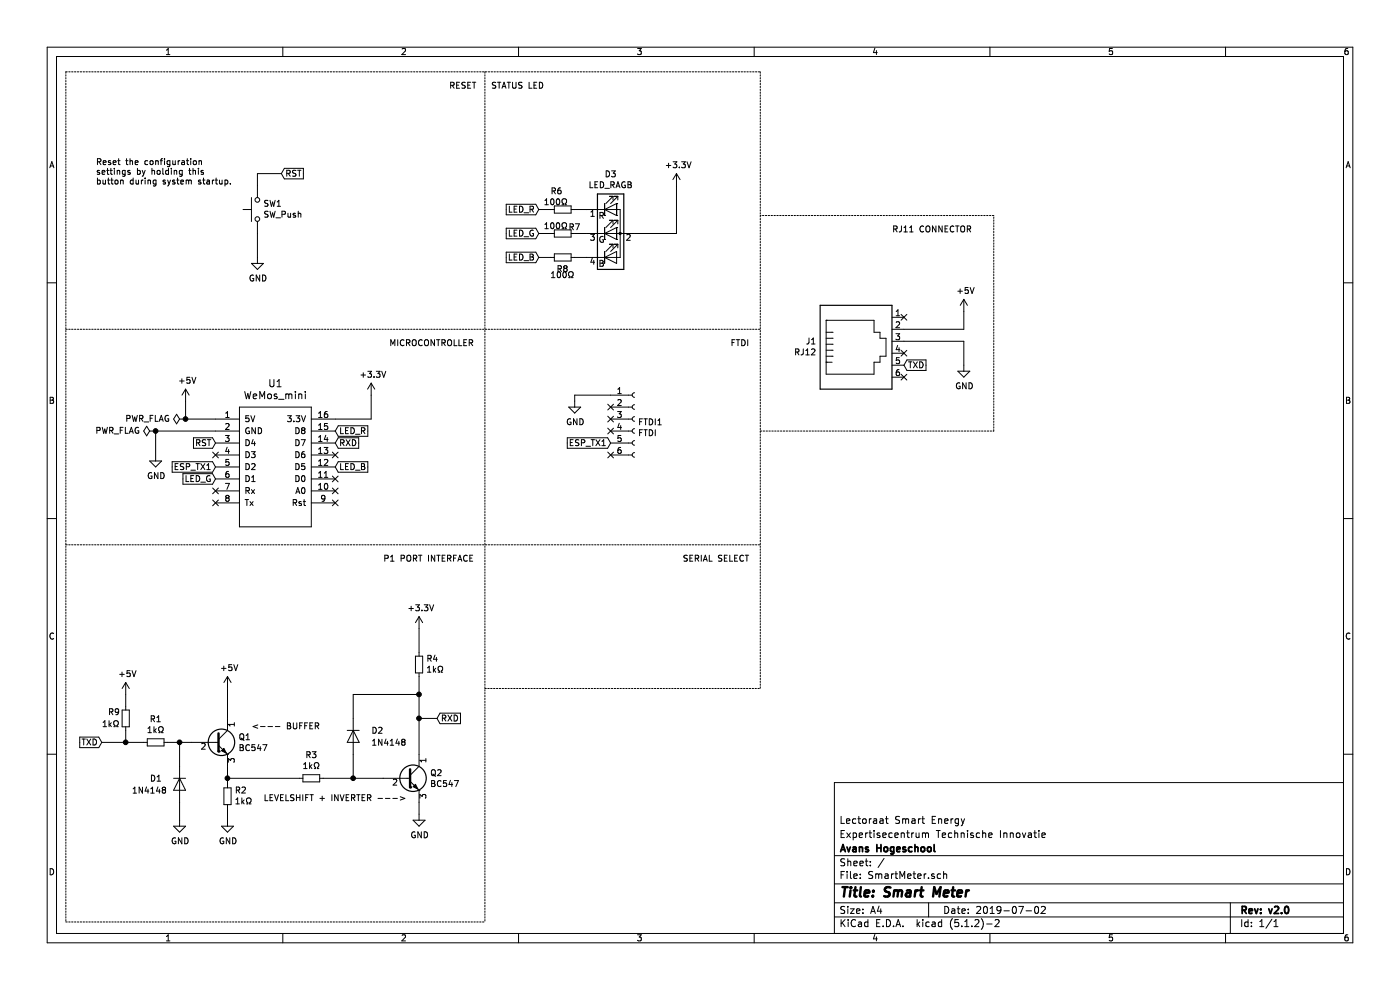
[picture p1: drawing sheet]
EESchema Schematic File Version 4
LIBS:SmartMeter-cache
EELAYER 26 0
EELAYER END
$Descr A4 11693 8268
encoding utf-8
Sheet 1 1
Title "Smart Meter"
Date "2019-07-02"
Rev "v2.0"
Comp "Avans Hogeschool"
Comment1 "Expertisecentrum Technische Innovatie"
Comment2 "Lectoraat Smart Energy"
Comment3 ""
Comment4 ""
$EndDescr
$Comp
L wemos_mini:WeMos_mini U1
U 1 1
P 2300 3850
F 0 "U1" H 2300 4500 60  0000 C CNN
F 1 "WeMos_mini" H 2300 4400 60  0000 C CNN
F 2 "WEMOS_D1_V3:D1-MINI" H 2850 3150 60  0001 C CNN
F 3 "" H 2300 4381 60  0000 C CNN
	1    2300 3850
	1    0    0    -1  
$EndComp
$Comp
L Connector:RJ12 J1
U 1 1
P 7150 2850
F 0 "J1" H 6820 2854 50  0000 R CNN
F 1 "RJ12" H 6820 2945 50  0000 R CNN
F 2 "Connector_RJ:RJ12_Amphenol_54601" V 7150 2875 50  0001 C CNN
F 3 "~" V 7150 2875 50  0001 C CNN
	1    7150 2850
	1    0    0    1   
$EndComp
NoConn ~ 7550 2650
$Comp
L power:GND #PWR04
U 1 1
P 8050 3050
F 0 "#PWR04" H 8050 2800 50  0001 C CNN
F 1 "GND" H 8055 2877 50  0000 C CNN
F 2 "" H 8050 3050 50  0001 C CNN
F 3 "" H 8050 3050 50  0001 C CNN
	1    8050 3050
	1    0    0    -1  
$EndComp
Wire Wire Line
	7550 2850 8050 2850
Wire Wire Line
	8050 2850 8050 3050
$Comp
L power:+5V #PWR03
U 1 1
P 8050 2600
F 0 "#PWR03" H 8050 2450 50  0001 C CNN
F 1 "+5V" H 8065 2773 50  0000 C CNN
F 2 "" H 8050 2600 50  0001 C CNN
F 3 "" H 8050 2600 50  0001 C CNN
	1    8050 2600
	1    0    0    -1  
$EndComp
Wire Wire Line
	7550 2750 8050 2750
Wire Wire Line
	8050 2750 8050 2600
Text GLabel 7550 3050 2    50   Input ~ 0
TXD
NoConn ~ 7550 2950
NoConn ~ 7550 3150
$Comp
L power:+5V #PWR07
U 1 1
P 1550 3350
F 0 "#PWR07" H 1550 3200 50  0001 C CNN
F 1 "+5V" H 1565 3523 50  0000 C CNN
F 2 "" H 1550 3350 50  0001 C CNN
F 3 "" H 1550 3350 50  0001 C CNN
	1    1550 3350
	1    0    0    -1  
$EndComp
Wire Wire Line
	1800 3500 1550 3500
Wire Wire Line
	1550 3500 1550 3350
$Comp
L power:+3.3V #PWR010
U 1 1
P 3100 3300
F 0 "#PWR010" H 3100 3150 50  0001 C CNN
F 1 "+3.3V" H 3115 3473 50  0000 C CNN
F 2 "" H 3100 3300 50  0001 C CNN
F 3 "" H 3100 3300 50  0001 C CNN
	1    3100 3300
	1    0    0    -1  
$EndComp
Wire Wire Line
	2800 3500 3100 3500
Wire Wire Line
	3100 3500 3100 3300
$Comp
L Transistor_BJT:BC547 Q1
U 1 1
P 1800 6200
F 0 "Q1" H 1991 6246 50  0000 L CNN
F 1 "BC547" H 1991 6155 50  0000 L CNN
F 2 "Package_TO_SOT_THT:TO-92_Wide" H 2000 6125 50  0001 L CIN
F 3 "http://www.fairchildsemi.com/ds/BC/BC547.pdf" H 1800 6200 50  0001 L CNN
	1    1800 6200
	1    0    0    -1  
$EndComp
Text GLabel 850  6200 0    50   Input ~ 0
TXD
$Comp
L power:+5V #PWR01
U 1 1
P 1050 5800
F 0 "#PWR01" H 1050 5650 50  0001 C CNN
F 1 "+5V" H 1065 5973 50  0000 C CNN
F 2 "" H 1050 5800 50  0001 C CNN
F 3 "" H 1050 5800 50  0001 C CNN
	1    1050 5800
	1    0    0    -1  
$EndComp
$Comp
L Device:R_Small R1
U 1 1
P 1300 6200
F 0 "R1" V 1104 6200 50  0000 C CNN
F 1 "1kΩ" V 1195 6200 50  0000 C CNN
F 2 "Resistor_THT:R_Axial_DIN0309_L9.0mm_D3.2mm_P12.70mm_Horizontal" H 1300 6200 50  0001 C CNN
F 3 "~" H 1300 6200 50  0001 C CNN
	1    1300 6200
	0    1    1    0   
$EndComp
Wire Wire Line
	1400 6200 1500 6200
$Comp
L Diode:1N4148 D1
U 1 1
P 1500 6550
F 0 "D1" V 1450 6300 50  0000 L CNN
F 1 "1N4148" V 1550 6150 50  0000 L CNN
F 2 "Diode_THT:D_DO-35_SOD27_P7.62mm_Horizontal" H 1500 6375 50  0001 C CNN
F 3 "http://www.nxp.com/documents/data_sheet/1N4148_1N4448.pdf" H 1500 6550 50  0001 C CNN
	1    1500 6550
	0    1    1    0   
$EndComp
Wire Wire Line
	1500 6200 1500 6400
Connection ~ 1500 6200
Wire Wire Line
	1500 6200 1600 6200
$Comp
L power:GND #PWR02
U 1 1
P 1500 6850
F 0 "#PWR02" H 1500 6600 50  0001 C CNN
F 1 "GND" H 1505 6677 50  0000 C CNN
F 2 "" H 1500 6850 50  0001 C CNN
F 3 "" H 1500 6850 50  0001 C CNN
	1    1500 6850
	1    0    0    -1  
$EndComp
Wire Wire Line
	1500 6700 1500 6850
$Comp
L Device:R_Small R2
U 1 1
P 1900 6650
F 0 "R2" H 1841 6604 50  0000 R CNN
F 1 "1kΩ" H 1841 6695 50  0000 R CNN
F 2 "Resistor_THT:R_Axial_DIN0309_L9.0mm_D3.2mm_P12.70mm_Horizontal" H 1900 6650 50  0001 C CNN
F 3 "~" H 1900 6650 50  0001 C CNN
	1    1900 6650
	-1   0    0    1   
$EndComp
Wire Wire Line
	1900 6400 1900 6500
$Comp
L power:GND #PWR06
U 1 1
P 1900 6850
F 0 "#PWR06" H 1900 6600 50  0001 C CNN
F 1 "GND" H 1905 6677 50  0000 C CNN
F 2 "" H 1900 6850 50  0001 C CNN
F 3 "" H 1900 6850 50  0001 C CNN
	1    1900 6850
	1    0    0    -1  
$EndComp
Wire Wire Line
	1900 6750 1900 6850
$Comp
L Device:R_Small R3
U 1 1
P 2600 6500
F 0 "R3" V 2404 6500 50  0000 C CNN
F 1 "1kΩ" V 2495 6500 50  0000 C CNN
F 2 "Resistor_THT:R_Axial_DIN0309_L9.0mm_D3.2mm_P12.70mm_Horizontal" H 2600 6500 50  0001 C CNN
F 3 "~" H 2600 6500 50  0001 C CNN
	1    2600 6500
	0    1    1    0   
$EndComp
Wire Wire Line
	1900 6500 2500 6500
Connection ~ 1900 6500
Wire Wire Line
	1900 6500 1900 6550
$Comp
L Diode:1N4148 D2
U 1 1
P 2950 6150
F 0 "D2" V 2900 6300 50  0000 L CNN
F 1 "1N4148" V 3000 6300 50  0000 L CNN
F 2 "Diode_THT:D_DO-35_SOD27_P7.62mm_Horizontal" H 2950 5975 50  0001 C CNN
F 3 "http://www.nxp.com/documents/data_sheet/1N4148_1N4448.pdf" H 2950 6150 50  0001 C CNN
	1    2950 6150
	0    1    1    0   
$EndComp
$Comp
L Transistor_BJT:BC547 Q2
U 1 1
P 3400 6500
F 0 "Q2" H 3591 6546 50  0000 L CNN
F 1 "BC547" H 3591 6455 50  0000 L CNN
F 2 "Package_TO_SOT_THT:TO-92_Wide" H 3600 6425 50  0001 L CIN
F 3 "http://www.fairchildsemi.com/ds/BC/BC547.pdf" H 3400 6500 50  0001 L CNN
	1    3400 6500
	1    0    0    -1  
$EndComp
Wire Wire Line
	2700 6500 2950 6500
Wire Wire Line
	2950 6300 2950 6500
Connection ~ 2950 6500
Wire Wire Line
	2950 6500 3200 6500
$Comp
L power:+3.3V #PWR08
U 1 1
P 3500 5250
F 0 "#PWR08" H 3500 5100 50  0001 C CNN
F 1 "+3.3V" H 3515 5423 50  0000 C CNN
F 2 "" H 3500 5250 50  0001 C CNN
F 3 "" H 3500 5250 50  0001 C CNN
	1    3500 5250
	1    0    0    -1  
$EndComp
$Comp
L power:GND #PWR09
U 1 1
P 3500 6800
F 0 "#PWR09" H 3500 6550 50  0001 C CNN
F 1 "GND" H 3505 6627 50  0000 C CNN
F 2 "" H 3500 6800 50  0001 C CNN
F 3 "" H 3500 6800 50  0001 C CNN
	1    3500 6800
	1    0    0    -1  
$EndComp
Wire Wire Line
	3500 6700 3500 6800
Wire Wire Line
	2950 6000 2950 5800
Wire Wire Line
	2950 5800 3500 5800
Wire Wire Line
	3500 5800 3500 6000
$Comp
L Device:R_Small R4
U 1 1
P 3500 5550
F 0 "R4" H 3441 5504 50  0000 R CNN
F 1 "1kΩ" H 3441 5595 50  0000 R CNN
F 2 "Resistor_THT:R_Axial_DIN0309_L9.0mm_D3.2mm_P12.70mm_Horizontal" H 3500 5550 50  0001 C CNN
F 3 "~" H 3500 5550 50  0001 C CNN
	1    3500 5550
	-1   0    0    1   
$EndComp
Wire Wire Line
	3500 5250 3500 5450
Wire Wire Line
	3500 5650 3500 5800
Connection ~ 3500 5800
Text GLabel 3650 6000 2    50   Input ~ 0
RXD
Wire Wire Line
	3500 6000 3650 6000
Connection ~ 3500 6000
Wire Wire Line
	3500 6000 3500 6300
Text GLabel 2800 3700 2    50   Input ~ 0
RXD
$Comp
L Switch:SW_Push SW1
U 1 1
P 2150 1750
F 0 "SW1" V 2196 1702 50  0000 R CNN
F 1 "SW_Push" V 2105 1702 50  0000 R CNN
F 2 "Button_Switch_THT:SW_PUSH_6mm" H 2150 1950 50  0001 C CNN
F 3 "" H 2150 1950 50  0001 C CNN
	1    2150 1750
	0    -1   -1   0   
$EndComp
$Comp
L power:GND #PWR012
U 1 1
P 2150 2150
F 0 "#PWR012" H 2150 1900 50  0001 C CNN
F 1 "GND" H 2155 1977 50  0000 C CNN
F 2 "" H 2150 2150 50  0001 C CNN
F 3 "" H 2150 2150 50  0001 C CNN
	1    2150 2150
	1    0    0    -1  
$EndComp
Wire Wire Line
	2150 1950 2150 2150
$Comp
L power:+5V #PWR05
U 1 1
P 1900 5750
F 0 "#PWR05" H 1900 5600 50  0001 C CNN
F 1 "+5V" H 1915 5923 50  0000 C CNN
F 2 "" H 1900 5750 50  0001 C CNN
F 3 "" H 1900 5750 50  0001 C CNN
	1    1900 5750
	1    0    0    -1  
$EndComp
Wire Wire Line
	1900 5750 1900 6000
Text GLabel 2350 1450 2    50   Input ~ 0
RST
Wire Wire Line
	2150 1450 2350 1450
Wire Wire Line
	2150 1450 2150 1550
$Comp
L power:GND #PWR0101
U 1 1
P 1300 3800
F 0 "#PWR0101" H 1300 3550 50  0001 C CNN
F 1 "GND" H 1305 3627 50  0000 C CNN
F 2 "" H 1300 3800 50  0001 C CNN
F 3 "" H 1300 3800 50  0001 C CNN
	1    1300 3800
	1    0    0    -1  
$EndComp
Wire Wire Line
	1800 3600 1300 3600
Wire Wire Line
	1300 3600 1300 3800
NoConn ~ 1800 4100
NoConn ~ 1800 4200
NoConn ~ 2800 4200
NoConn ~ 2800 4100
NoConn ~ 2800 4000
$Comp
L power:PWR_FLAG #FLG0101
U 1 1
P 1300 3600
F 0 "#FLG0101" H 1300 3675 50  0001 C CNN
F 1 "PWR_FLAG" V 1300 3728 50  0000 L CNN
F 2 "" H 1300 3600 50  0001 C CNN
F 3 "~" H 1300 3600 50  0001 C CNN
	1    1300 3600
	0    -1   -1   0   
$EndComp
Connection ~ 1300 3600
$Comp
L power:PWR_FLAG #FLG0102
U 1 1
P 1550 3500
F 0 "#FLG0102" H 1550 3575 50  0001 C CNN
F 1 "PWR_FLAG" V 1550 3628 50  0000 L CNN
F 2 "" H 1550 3500 50  0001 C CNN
F 3 "~" H 1550 3500 50  0001 C CNN
	1    1550 3500
	0    -1   -1   0   
$EndComp
Connection ~ 1550 3500
Wire Notes Line
	550  7700 4050 7700
Text Notes 3200 4700 0    50   ~ 0
P1 PORT INTERFACE
Wire Notes Line
	4050 600  4050 7700
Wire Notes Line
	550  600  550  7700
Text Notes 3250 2900 0    50   ~ 0
MICROCONTROLLER
Wire Wire Line
	850  6200 1050 6200
$Comp
L Device:R_Small R9
U 1 1
P 1050 6000
F 0 "R9" H 1200 5950 50  0000 R CNN
F 1 "1kΩ" H 1250 6050 50  0000 R CNN
F 2 "Resistor_THT:R_Axial_DIN0309_L9.0mm_D3.2mm_P12.70mm_Horizontal" H 1050 6000 50  0001 C CNN
F 3 "~" H 1050 6000 50  0001 C CNN
	1    1050 6000
	-1   0    0    1   
$EndComp
Wire Wire Line
	1050 5800 1050 5900
Wire Wire Line
	1050 6100 1050 6200
Connection ~ 1050 6200
Wire Wire Line
	1050 6200 1200 6200
Text Notes 3750 750  0    50   ~ 0
RESET
Text Notes 800  1550 0    50   ~ 0
Reset the configuration\nsettings by holding this\nbutton during system startup.
Text Notes 2100 6100 0    50   ~ 0
<--- BUFFER
Text Notes 2650 6700 0    50   ~ 0
INVERTER --->
Text Notes 4100 750  0    50   ~ 0
STATUS LED
$Comp
L Device:LED_RAGB D3
U 1 1
P 5100 1950
F 0 "D3" H 5100 2447 50  0000 C CNN
F 1 "LED_RAGB" H 5100 2356 50  0000 C CNN
F 2 "LED_THT:LED_D5.0mm-4_RGB_Wide_Pins" H 5100 1900 50  0001 C CNN
F 3 "~" H 5100 1900 50  0001 C CNN
	1    5100 1950
	1    0    0    -1  
$EndComp
Wire Wire Line
	5300 1950 5650 1950
$Comp
L power:+3.3V #PWR015
U 1 1
P 5650 1550
F 0 "#PWR015" H 5650 1400 50  0001 C CNN
F 1 "+3.3V" H 5665 1723 50  0000 C CNN
F 2 "" H 5650 1550 50  0001 C CNN
F 3 "" H 5650 1550 50  0001 C CNN
	1    5650 1550
	1    0    0    -1  
$EndComp
Text GLabel 2800 3600 2    50   Input ~ 0
LED_R
Text GLabel 1800 4000 0    50   Input ~ 0
LED_G
Text GLabel 2800 3900 2    50   Input ~ 0
LED_B
Text GLabel 4500 2150 0    50   Input ~ 0
LED_B
Text GLabel 4500 1750 0    50   Input ~ 0
LED_R
Text GLabel 4500 1950 0    50   Input ~ 0
LED_G
Wire Notes Line
	550  2750 6350 2750
$Comp
L Connector:Conn_01x06_Female FTDI1
U 1 1
P 5300 3500
F 0 "FTDI1" H 5328 3476 50  0000 L CNN
F 1 "FTDI" H 5328 3385 50  0000 L CNN
F 2 "Connector_PinHeader_2.54mm:PinHeader_1x06_P2.54mm_Vertical" H 5300 3500 50  0001 C CNN
F 3 "~" H 5300 3500 50  0001 C CNN
	1    5300 3500
	1    0    0    -1  
$EndComp
NoConn ~ 5100 3400
NoConn ~ 5100 3500
NoConn ~ 5100 3600
Text GLabel 1800 3700 0    50   Input ~ 0
RST
Text GLabel 1800 3900 0    50   Input ~ 0
ESP_TX1
Text GLabel 5100 3700 0    50   Input ~ 0
ESP_TX1
$Comp
L power:GND #PWR013
U 1 1
P 4800 3350
F 0 "#PWR013" H 4800 3100 50  0001 C CNN
F 1 "GND" H 4805 3177 50  0000 C CNN
F 2 "" H 4800 3350 50  0001 C CNN
F 3 "" H 4800 3350 50  0001 C CNN
	1    4800 3350
	1    0    0    -1  
$EndComp
Wire Wire Line
	5100 3300 4800 3300
Wire Wire Line
	4800 3300 4800 3350
NoConn ~ 5100 3800
Wire Notes Line
	550  4550 6350 4550
Text Notes 6100 2900 0    50   ~ 0
FTDI
Wire Notes Line
	4050 5750 6350 5750
Wire Notes Line
	6350 600  6350 5750
Text Notes 5700 4700 0    50   ~ 0
SERIAL SELECT
Text Notes 7450 1950 0    50   ~ 0
RJ11 CONNECTOR
Wire Notes Line
	550  600  6350 600 
Wire Notes Line
	6350 3600 8300 3600
Wire Notes Line
	8300 3600 8300 1800
Wire Notes Line
	8300 1800 6350 1800
$Comp
L Device:R_Small R6
U 1 1
P 4700 1750
F 0 "R6" V 4850 1750 50  0000 L CNN
F 1 "100Ω" V 4759 1705 50  0000 L CNN
F 2 "Resistor_THT:R_Axial_DIN0309_L9.0mm_D3.2mm_P12.70mm_Horizontal" H 4700 1750 50  0001 C CNN
F 3 "~" H 4700 1750 50  0001 C CNN
	1    4700 1750
	0    -1   -1   0   
$EndComp
$Comp
L Device:R_Small R7
U 1 1
P 4700 1950
F 0 "R7" V 4750 1800 50  0000 L CNN
F 1 "100Ω" V 4759 1905 50  0000 L CNN
F 2 "Resistor_THT:R_Axial_DIN0309_L9.0mm_D3.2mm_P12.70mm_Horizontal" H 4700 1950 50  0001 C CNN
F 3 "~" H 4700 1950 50  0001 C CNN
	1    4700 1950
	0    -1   -1   0   
$EndComp
$Comp
L Device:R_Small R8
U 1 1
P 4700 2150
F 0 "R8" V 4600 2100 50  0000 L CNN
F 1 "100Ω" V 4550 2050 50  0000 L CNN
F 2 "Resistor_THT:R_Axial_DIN0309_L9.0mm_D3.2mm_P12.70mm_Horizontal" H 4700 2150 50  0001 C CNN
F 3 "~" H 4700 2150 50  0001 C CNN
	1    4700 2150
	0    -1   -1   0   
$EndComp
Wire Wire Line
	5650 1550 5650 1950
Wire Wire Line
	4900 1750 4800 1750
Wire Wire Line
	4900 1950 4800 1950
Wire Wire Line
	4900 2150 4800 2150
Wire Wire Line
	4600 2150 4500 2150
Wire Wire Line
	4500 1950 4600 1950
Wire Wire Line
	4600 1750 4500 1750
NoConn ~ 1800 3800
NoConn ~ 2800 3800
$EndSCHEMATC
